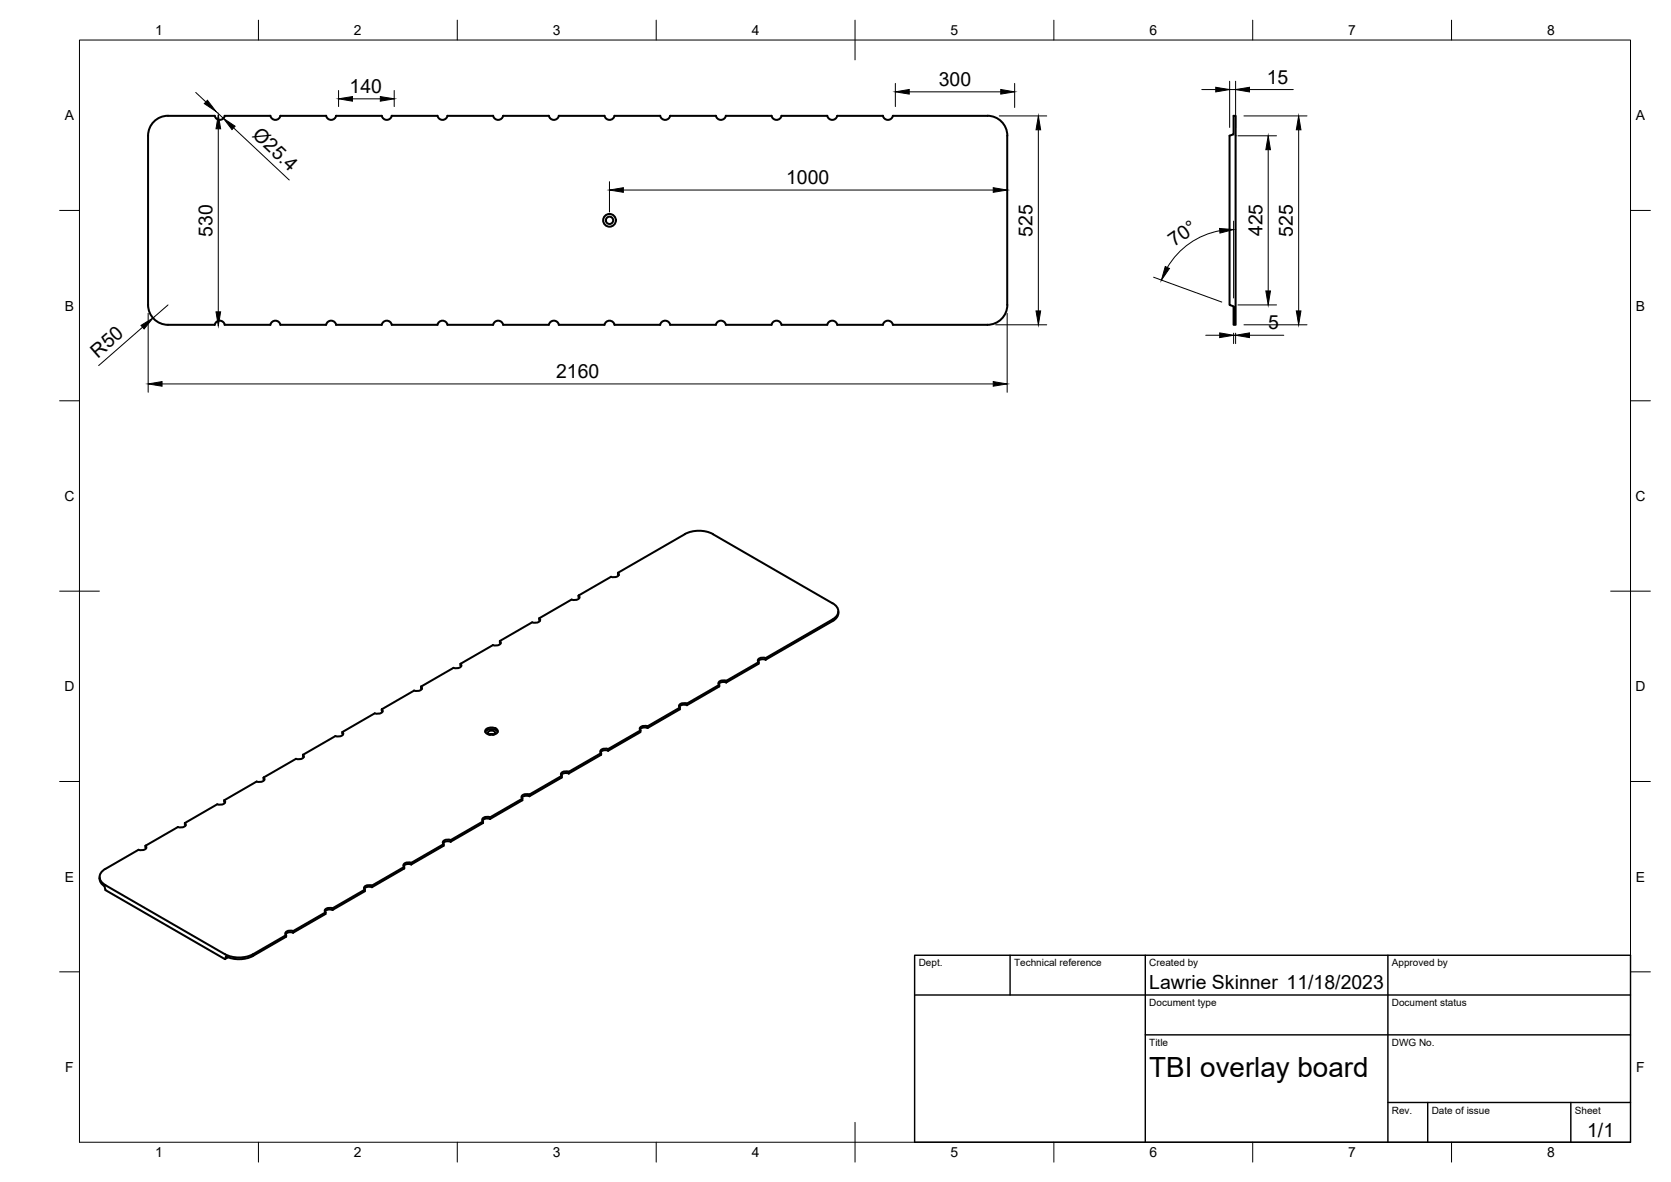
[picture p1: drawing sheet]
<svg xmlns="http://www.w3.org/2000/svg" width="420mm" height="297mm" viewBox="0 0 420 297" stroke-linecap="round" stroke-linejoin="round" font-family="sans-serif">
<!-- layer: Visible -->
<g fill="none" stroke="#000" stroke-width=".51">
<path d="M37.2 34.1v42.5a5 5 0 0 0 5 5h11.8M56.5 29.1a1.28 1.28 0 0 1-1.2 1 1.28 1.28 0 0 1-1.3-1h-11.8a5 5 0 0 0-5 5M70.5 29.1h11.5M70.5 29.1a1.28 1.28 0 0 1-1.3 1 1.28 1.28 0 0 1-1.2-1h-11.5M82 29.1a1.26 1.26 0 0 0 1.2 1 1.26 1.26 0 0 0 1.3-1h11.5a1.27 1.27 0 0 0 1.2 1 1.27 1.27 0 0 0 1.3-1h11.5a1.28 1.28 0 0 0 1.3 1 1.28 1.28 0 0 0 1.2-1M126.5 29.1h11.5M126.5 29.1a1.28 1.28 0 0 1-1.2 1 1.28 1.28 0 0 1-1.3-1h-11.5M138 29.1a1.26 1.26 0 0 0 1.2 1 1.26 1.26 0 0 0 1.3-1h11.5a1.27 1.27 0 0 0 1.2 1 1.27 1.27 0 0 0 1.3-1h11.5a1.28 1.28 0 0 0 1.2 1 1.28 1.28 0 0 0 1.3-1M182.5 29.1a1.28 1.28 0 0 1-1.2 1 1.28 1.28 0 0 1-1.3-1h-11.5M224.5 29.1h23.8M224.5 29.1a1.27 1.27 0 0 1-1.2 1 1.27 1.27 0 0 1-1.3-1h-11.5a1.28 1.28 0 0 1-1.2 1 1.28 1.28 0 0 1-1.3-1h-11.5a1.27 1.27 0 0 1-1.3 1 1.27 1.27 0 0 1-1.2-1h-11.5M248.3 29.1a5 5 0 0 1 5 5"/>
<path d="M253.3 34.1v42.5a5 5 0 0 1-5 5M310.2 29.1h.5v52.5h-.5v-4.6l-1-.4v-42.5l1-.4zM54 81.6a1.28 1.28 0 0 1 1.3-1 1.28 1.28 0 0 1 1.2 1M56.5 81.6h11.5M68 81.6a1.28 1.28 0 0 1 1.2-1 1.28 1.28 0 0 1 1.3 1M70.5 81.6h11.5M82 81.6a1.28 1.28 0 0 1 1.3-1 1.28 1.28 0 0 1 1.2 1M84.5 81.6h11.5M96 81.6a1.28 1.28 0 0 1 1.3-1 1.28 1.28 0 0 1 1.2 1M98.5 81.6h11.5M110 81.6a1.28 1.28 0 0 1 1.3-1 1.28 1.28 0 0 1 1.2 1M112.5 81.6h11.5"/>
<path d="M124 81.6a1.28 1.28 0 0 1 1.3-1 1.28 1.28 0 0 1 1.2 1M126.5 81.6h11.5M138 81.6a1.28 1.28 0 0 1 1.3-1 1.28 1.28 0 0 1 1.2 1M140.5 81.6h11.5M152 81.6a1.28 1.28 0 0 1 1.3-1 1.28 1.28 0 0 1 1.2 1M154.5 81.6h11.5M166 81.6a1.28 1.28 0 0 1 1.2-1 1.28 1.28 0 0 1 1.3 1M168.5 81.6h11.5M180 81.6a1.28 1.28 0 0 1 1.3-1 1.28 1.28 0 0 1 1.2 1M182.5 81.6h11.5M194 81.6a1.28 1.28 0 0 1 1.3-1 1.28 1.28 0 0 1 1.2 1M196.5 81.6h11.5"/>
<path d="M208 81.6a1.28 1.28 0 0 1 1.3-1 1.28 1.28 0 0 1 1.2 1M210.5 81.6h11.5M222 81.6a1.28 1.28 0 0 1 1.3-1 1.28 1.28 0 0 1 1.2 1M224.5 81.6h23.8M172.2 134.2l-16.8 9.7v.5M172.2 134.2a7.8 7.8 0 0 1 7.1 0M179.3 134.2l30 17.4M135.6 155.4l.2 .6M135.6 155.4l.2 .2a1.09 1.09 0 0 1-1.6 .9l-.4-.1-8.1 4.7v.4M145.5 150.1l.2 .2M145.5 149.7l.2 .2a1.09 1.09 0 0 1-1.6 .9l-.4-.1-8.1 4.7M155.4 143.9l.2 .3a1.09 1.09 0 0 1-1.6 .8l-.4-.1-8.1 4.8v.4"/>
<path d="M155.4 144.4l.2 .2M209.3 155.7l-16.8 9.7M209.3 151.6a2.16 2.16 0 0 1 1.5 2 2.16 2.16 0 0 1-1.5 2.1M210.8 153.6a2.37 2.37 0 0 1-1.5 2.5l-16.8 9.7M96 178.2l.2 .3a1.09 1.09 0 0 1-1.6 .9l-.4-.1-8.1 4.7v.4M105.9 172.5l.2 .3a1.09 1.09 0 0 1-1.6 .8l-.4-.1-8.1 4.8 .2 .5M105.9 172.9l.2 .2M115.8 166.8l.2 .6M115.8 166.8l.2 .2a1.09 1.09 0 0 1-1.6 .9l-.4-.1-8.1 4.7v.4M125.7 161.1l.2 .2a1.09 1.09 0 0 1-1.6 .9l-.4-.1-8.1 4.7M125.7 161.5l.2 .2M170.9 177.8v.5l-8.1 4.7"/>
<path d="M170.9 177.8l-8.1 4.7M172.7 176.8v.4M172.7 177.2l-1.1-.1-.8 .5M172.7 176.8l-.8-.1a.95 .95 0 0 0-1.1 .9l.1 .2M180.8 172.1v.4l-8.1 4.7M180.8 172.1l-8.1 4.7M182.6 171.1v.4M182.6 171.5l-1.1-.1-.8 .5M182.6 171.1l-.8-.1a.95 .95 0 0 0-1.1 .9l.2 .2M190.8 166.4v.4l-8.2 4.7M190.8 166.4l-8.2 4.7M192.5 165.4v.4"/>
<path d="M192.5 165.4l-.8-.1a.95 .95 0 0 0-1.1 .9l.2 .2M192.5 165.8l-1.1-.1-.8 .5M64.5 196.4l-8.1 4.7M66.3 195.8l.2 .2M66.3 195.4l.2 .2a1.09 1.09 0 0 1-1.6 .9l-.4-.1M74.4 190.7l-8.1 4.7v.4M76.2 189.7l.2 .2a1.09 1.09 0 0 1-1.6 .9l-.4-.1M84.3 185l-8.1 4.7 .2 .6M86.1 184l.2 .2a1.09 1.09 0 0 1-1.6 .9l-.4-.1M86.1 184.4l.2 .2M122 183.9a2.05 2.05 0 0 1 3.1 0M122.2 183.3a2.08 2.08 0 0 1 3 .3 1.38 1.38 0 0 1-1.9 1.1 .96 .96 0 0 1-1-.3 .96 .96 0 0 1-.1-1.1z"/>
<path d="M123 184.6h1.2M123.2 184.6l-.5-.4a.97 .97 0 0 1 .9-.6 .97 .97 0 0 1 .9 .6l-.6 .4M133.1 199.7v.4M133.1 199.7l-.8-.2a.95 .95 0 0 0-1.1 .9l.1 .3M141.2 195v.4l-8.1 4.7M141.2 195l-8.1 4.7M143 194l-.8-.2a.95 .95 0 0 0-1.1 .9l.1 .3M143 194.4l-1.1-.1-.8 .5M151.2 189.3l-8.2 4.7v.4M151.2 189.3v.4l-8.2 4.7M152.9 188.2l8.2-4.7v.5l-8.2 4.7M152.9 188.2v.5"/>
<path d="M152.9 188.6h-1.1l-.8 .4M152.9 188.2l-.8-.1a.95 .95 0 0 0-1.1 .9l.2 .3M162.8 182.5v.5M162.8 182.9l-1.1-.1-.8 .5M162.8 182.5l-.8-.1a.95 .95 0 0 0-1.1 .9l.2 .2M26.5 218.3a2.16 2.16 0 0 0-1.5 2.1 2.16 2.16 0 0 0 1.5 2M36.6 212.5l.2 .7M36.6 212.5l.2 .3a1.09 1.09 0 0 1-1.6 .8l-.4-.1-8.3 4.9M44.7 207.8l-8.1 4.7M46.5 207.2l.2 .2M46.5 206.8l.2 .2a1.09 1.09 0 0 1-1.6 .9l-.4-.1M54.6 202.1l-8.1 4.7v.4"/>
<path d="M56.4 201.1l.2 .6M56.4 201.1l.2 .2a1.09 1.09 0 0 1-1.6 .9l-.4-.1M101.6 217.9v.4l-8.1 4.7M101.6 217.9l-8.1 4.7M103.4 216.8l8.1-4.7v.4l-8.1 4.7zM103.4 217.2h-1.1l-.8 .4M103.4 216.8l-.8-.1a.95 .95 0 0 0-1.1 .9l.1 .2M113.3 211.1l8.2-4.7v.4l-8.2 4.7zM113.3 211.5l-1.1-.1-.8 .5M113.3 211.1l-.8-.1a.95 .95 0 0 0-1.1 .9l.2 .2M123.2 205.4l8.1-4.7v.4l-8.1 4.7zM123.2 205.8l-1.1-.1-.8 .5"/>
<path d="M123.2 205.4l-.8-.1a.95 .95 0 0 0-1.1 .9l.2 .2M133.1 200.1l-1.1-.1-.8 .5M25 220.4l.2 1.2 1.1 1.1M26.3 222.7l.2 1 30.1 17.3M26.5 222.4l30.1 17.4a7.8 7.8 0 0 0 7 0l8.3-4.8M71.9 235v.4l-8.3 4.8a7.9 7.9 0 0 1-6.8 .2M73.7 234l8.2-4.7v.4l-8.2 4.7zM73.7 234l-.8-.1a.95 .95 0 0 0-1.1 .9l.1 .2M73.7 234.4l-1.1-.1-.8 .5M83.6 228.3l8.1-4.7v.4l-8.1 4.7M83.6 228.3v.4M83.6 228.7l-1.1-.1-.8 .5"/>
<path d="M83.6 228.3l-.8-.2a.95 .95 0 0 0-1.1 .9l.2 .3M93.5 222.6v.4M93.5 222.5l-.8-.1a.95 .95 0 0 0-1.1 .9l.1 .3M93.5 223l-1.1-.1-.8 .5M56.8 240.3l-.2 .7M57.3 240.6l-.7 .4"/>
<circle cx="153.3" cy="55.4" r="1.6"/>
<circle cx="153.3" cy="55.4" r=".92"/>
</g>
<!-- layer: BORDER -->
<g fill="none" stroke="#000" stroke-width=".25">
<path d="M20 10.1h390v276.9h-390zM65 5.1v5M115 5.1v5M165 5.1v5M215 5.1v10M265 5.1v5M315 5.1v5M365 5.1v5M15 52.9h5M410 52.9h5M15 100.7h5M410 100.7h5"/>
<path d="M15 148.6h10M405 148.6h10M15 196.4h5M410 196.4h5M15 244.2h5M410 244.2h5M65 287v5M115 287v5M165 287v5M215 282.1v9.9M265 287v5M315 287v5"/>
<path d="M365 287v5"/>
</g>
<!-- layer: TITLEBLOCK -->
<path d="M230 240.1h180v46.9h-180zM230 250h180M254 240.1v9.9M288 240.1v46.9M349 240.1v46.9M288 260.1h122M349 277.1h61M359 277.1v9.9M395 277.1v9.9" fill="none" stroke="#000" stroke-width=".36"/>
<!-- layer: FD_Dimensions -->
<g fill="none" stroke="#000" stroke-width=".25">
<path d="M49.2 23.2l2.6 2.4M54.3 28l1.9 1.7M54.9 32.4v46M58.7 32.1l14 13.1M85.1 22.7v4.1M88.6 24.8h7M99.1 22.7v4.1M225.1 21v5.8M228.6 23.1h23M251.2 29.1h12M255.1 21v6M261.1 32.6v45.5"/>
<path d="M302.2 22.5h3.5M309.2 20.4v11.6M309.2 22.5h1.5M310.7 20.4v11.6M311.3 34.1h9.7M312.8 29.1h15.8M314.2 22.5h11M318.9 37.6v35.5M326.5 32.6v45.5M153.2 45.7v7.6M156.7 47.8h93M306.7 58a19.3 19.3 0 0 0-13.2 9.2"/>
<path d="M310.2 55.6v19.3M37.3 78.7v19.9M42.2 76.6l-3.7 3.3M253.2 78.7v19.9M290.1 69.7l17.1 6.2M311.3 76.6h9.7M35.9 82.2l-11.1 9.7M40.7 96.5h209M250.3 81.6h12.9M303.2 84.3h3.5M310.2 83.7v2.6M310.2 84.3h.5"/>
<path d="M310.7 83.7v2.6M312.8 81.6h15.8M314.2 84.3h8.6"/>
</g>
<g fill="#000" stroke="#000" stroke-width=".25">
<path d="M52.2 25.2l2.1 2.8-2.9-2zM54.9 28.9l.6 3.5h-1.2zM56.2 29.7l2.9 2-.8 .9zM85.1 24.8l3.5-.5v1.1zM95.6 24.3l3.5 .5-3.5 .6zM225.1 23.1l3.5-.6v1.2zM251.6 22.5l3.5 .6-3.5 .6zM261.1 29.1l.6 3.5h-1.2zM305.7 21.9l3.5 .6-3.5 .6zM310.7 22.5l3.5-.6v1.2zM318.9 34.1l.5 3.5h-1.1zM326.5 29.1l.6 3.5h-1.2z"/>
<path d="M153.2 47.8l3.5-.6v1.1zM249.7 47.2l3.5 .6-3.5 .5zM306.6 57.4l3.6 .3-3.5 .9zM54.3 78.4h1.2l-.6 3.5zM260.5 78.1h1.2l-.6 3.5zM293 67l1 .5-2 2.9zM318.3 73.1h1.1l-.5 3.5zM325.9 78.1h1.2l-.6 3.5zM35.5 81.8l3-1.9-2.3 2.8zM37.3 96.5l3.4-.6v1.2zM249.7 95.9l3.5 .6-3.5 .6zM306.7 83.7l3.5 .6-3.5 .5z"/>
<path d="M310.7 84.3l3.5-.6v1.1z"/>
</g>
<text font-size="7" x="289" y="270.6">TBI overlay board</text>
<g font-size="4.9">
<text x="87.9" y="23.4">140</text>
<text x="236.1" y="21.6">300</text>
<text x="318.5" y="21">15</text>
<text x="63.2" y="34.2" transform="rotate(43 63.2 34.2)">Ø25.4</text>
<text x="197.7" y="46.3">1000</text>
<text x="53.4" y="59.4" transform="rotate(-90 53.4 59.4)">530</text>
<text x="259.6" y="59.5" transform="rotate(-90 259.6 59.5)">525</text>
<text x="317.4" y="59.4" transform="rotate(-90 317.4 59.4)">425</text>
<text x="325.1" y="59.5" transform="rotate(-90 325.1 59.5)">525</text>
<text x="295.3" y="62.1" transform="rotate(-35 295.3 62.1)">70°</text>
<text x="318.9" y="82.8">5</text>
<text x="24.6" y="90.1" transform="rotate(-41 24.6 90.1)">R50</text>
<text x="139.8" y="95">2160</text>
<text x="289" y="248.5">Lawrie Skinner 11/18/2023</text>
<text x="399.1" y="285.7">1/1</text>
</g>
<g font-size="3.5">
<text x="39" y="8.8">1</text>
<text x="89" y="8.8">2</text>
<text x="139" y="8.8">3</text>
<text x="189" y="8.8">4</text>
<text x="239" y="8.8">5</text>
<text x="289" y="8.8">6</text>
<text x="339" y="8.8">7</text>
<text x="389" y="8.8">8</text>
<text x="16.3" y="30.2">A</text>
<text x="411.3" y="30.2">A</text>
<text x="16.3" y="78">B</text>
<text x="411.3" y="78">B</text>
<text x="16.2" y="125.9">C</text>
<text x="411.2" y="125.9">C</text>
<text x="16.2" y="173.7">D</text>
<text x="411.2" y="173.7">D</text>
<text x="16.3" y="221.6">E</text>
<text x="411.3" y="221.6">E</text>
<text x="16.4" y="269.4">F</text>
<text x="411.4" y="269.4">F</text>
<text x="39" y="290.8">1</text>
<text x="89" y="290.8">2</text>
<text x="139" y="290.8">3</text>
<text x="189" y="290.8">4</text>
<text x="239" y="290.8">5</text>
<text x="289" y="290.8">6</text>
<text x="339" y="290.8">7</text>
<text x="389" y="290.8">8</text>
</g>
<g font-size="2.5">
<text x="231" y="242.9">Dept.</text>
<text x="255" y="242.9">Technical reference</text>
<text x="289" y="242.9">Created by</text>
<text x="350" y="242.9">Approved by</text>
<text x="289" y="252.8">Document type</text>
<text x="350" y="252.8">Document status</text>
<text x="289" y="262.9">Title</text>
<text x="350" y="262.9">DWG No.</text>
<text x="350" y="279.9">Rev.</text>
<text x="360" y="279.9">Date of issue</text>
<text x="396" y="279.9">Sheet</text>
</g>
</svg>
